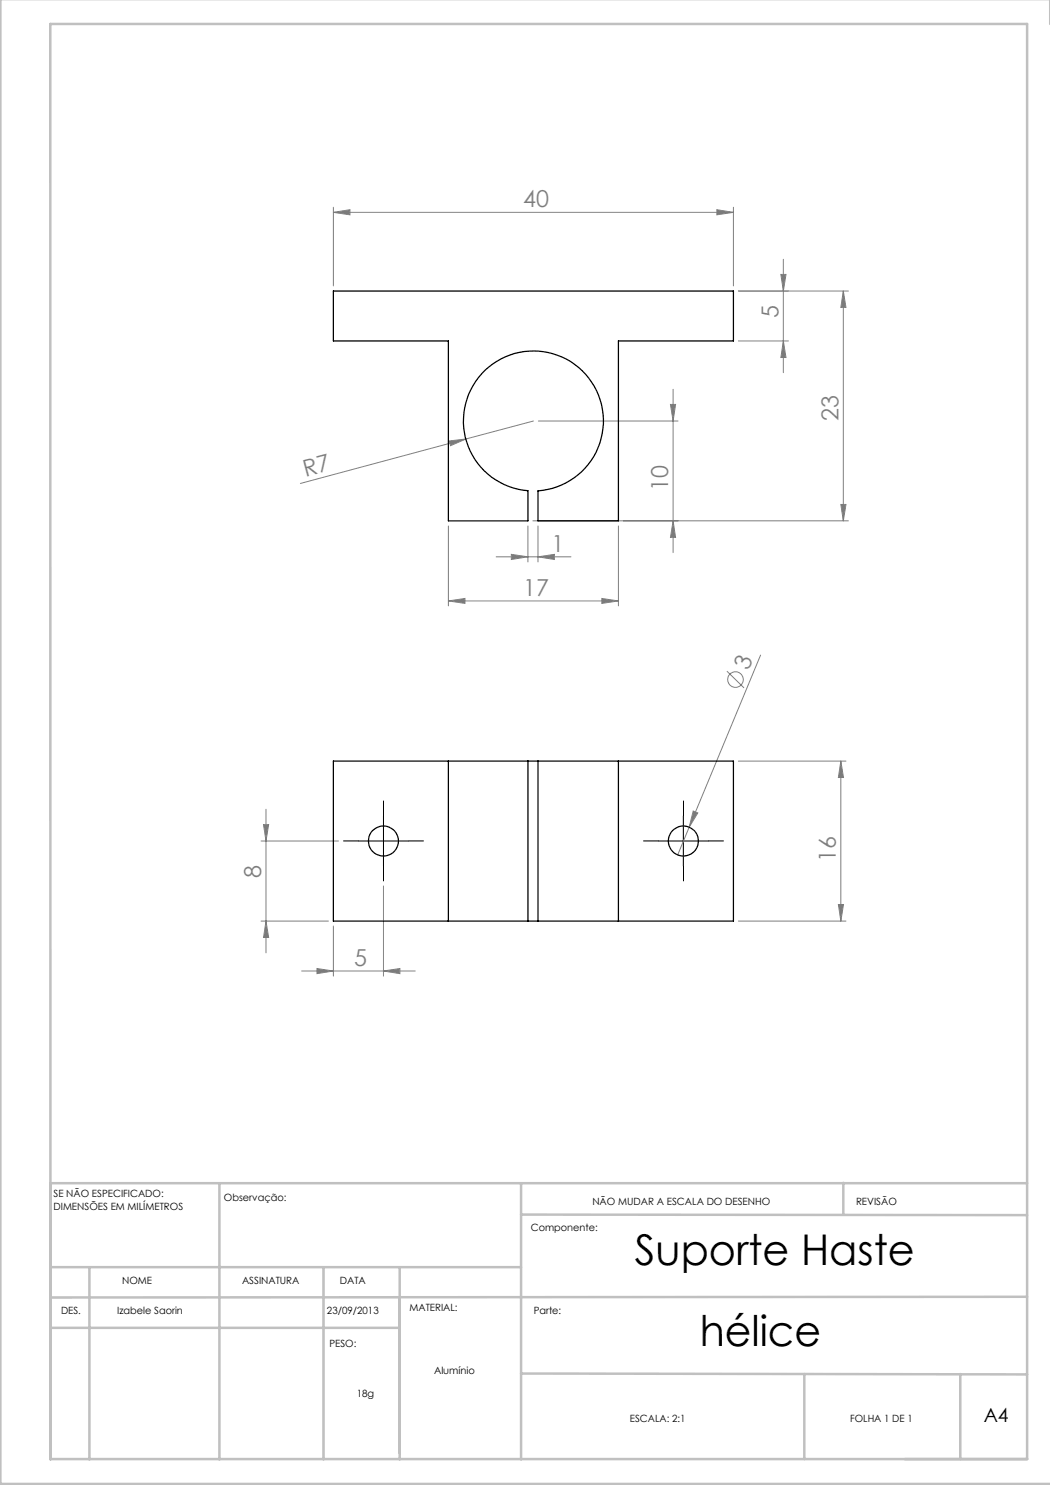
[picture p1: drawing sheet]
<svg xmlns="http://www.w3.org/2000/svg" width="210mm" height="297mm" viewBox="0 0 210 297" stroke-linecap="round" stroke-linejoin="round" font-family="sans-serif">
<g fill="none" stroke="#808080" stroke-width=".2">
<path d="M66.7 42.5l3.3-.6v1.1zM66.7 41.4v15.8M66.7 42.5h80M143.4 41.9l3.3 .6-3.3 .5zM146.7 41.4v15.8M156.2 54.9h1l-.5 3.3zM156.7 51.9v22.6M168.7 58.2l.5 3.3h-1zM168.7 58.2v46M169.7 58.2h-22M134.6 77.9v32.6M147.7 68.2h10"/>
<path d="M156.7 68.2l.5 3.3h-1zM89.9 88.2l3.3-.4-3.1 1.3zM93.2 87.8l-33.1 8.9M106.7 84.2l-13.5 3.6M107.7 84.2h27.9M134.1 80.9h1l-.5 3.3zM89.7 105.2v16M99.2 111.4h15M102.3 110.9l3.3 .5-3.3 .5zM105.6 105.2v7.2M106.6 104.2h63.1M107.6 111.4l3.3-.5v1z"/>
<path d="M107.6 105.2v7.2M120.4 119.7l3.3 .5-3.3 .5zM123.7 105.2v16M134.6 104.2l.5 3.3h-1zM168.2 100.9h1l-.5 3.3zM89.7 120.2l3.3-.5v1zM89.7 120.2h34M145.4 134.2l3.4 3.4M152.1 131l-16.6 40M147.7 152.2h21.5M168.2 152.2v32M168.2 152.2l.5 3.3h-1z"/>
<path d="M52.2 168.2h15.5M52.7 164.9h1l-.5 3.3zM53.2 161.9v28.7M76.7 177.2v18M138.6 162.2l1 .4-1.8 2.8zM52.2 184.2h13.5M53.2 184.2l.5 3.3h-1zM60.3 194.2h22.7M63.4 193.7l3.3 .5-3.3 .5zM66.7 185.2v10M76.7 194.2l3.3-.5v1zM147.7 184.2h21.5"/>
<path d="M167.7 180.9h1l-.5 3.3z"/>
<circle cx="147.1" cy="135.9" r="1.56"/>
</g>
<path d="M71.7 168.2h-3M76.7 163.2v-3M76.7 173.2v3M81.7 168.2h3M131.7 168.2h-3M136.7 163.2v-3M136.7 173.2v3M141.7 168.2h3" fill="none" stroke="#000" stroke-width=".2" stroke-dasharray="15.2 1.3 1.3 1.3"/>
<path d="M71.7 168.2h10M76.7 163.2v10M131.7 168.2h10M136.7 163.2v10" fill="none" stroke="#000" stroke-width=".2"/>
<g fill="none" stroke="#c0c0c0" stroke-width=".5">
<path d="M.1 -.1v296.9h210M210 0v4.8M10.1 4.8h195.3v287h-195.3zM43.9 236.6v55.3M104.2 236.6v55.3M168.7 236.6v6.3M205.4 236.6h-195.3v55.3M10.1 253.4h94.1M17.9 253.6v38.3M64.7 253.6v38.3M79.9 253.4v38.5M104.2 242.9l101.2 .1"/>
<path d="M205.4 259.4l-195.3 .1M10.1 265.6h69.8M104.2 274.7l101.2 .2M160.9 274.8v17M192.1 274.8v17"/>
</g>
<g fill="#808080">
<path d="M89.9 88.2l3.3-.4-3.1 1.3z"/>
<path d="M138.6 162.2l1 .4-1.8 2.8z"/>
<path d="M143.4 41.9l3.3 .6-3.3 .5zM66.7 42.5l3.3-.6v1.1zM76.7 194.2l3.3-.5v1zM63.4 193.7l3.3 .5-3.3 .5z"/>
<path d="M89.7 120.2l3.3-.5v1zM120.4 119.7l3.3 .5-3.3 .5zM102.3 110.9l3.3 .5-3.3 .5zM107.6 111.4l3.3-.5v1z"/>
<path d="M156.7 68.2l.5 3.3h-1zM156.2 54.9h1l-.5 3.3z"/>
<path d="M168.7 58.2l.5 3.3h-1zM168.2 100.9h1l-.5 3.3zM134.1 80.9h1l-.5 3.3zM134.6 104.2l.5 3.3h-1zM168.2 152.2l.5 3.3h-1zM167.7 180.9h1l-.5 3.3zM52.7 164.9h1l-.5 3.3zM53.2 184.2l.5 3.3h-1z"/>
</g>
<g fill="none" stroke="#000" stroke-width=".25">
<path d="M66.7 58.2h80v10h-23v36h-16.1v-6a14 14 0 0 0 11.4-20.9 14 14 0 0 0-23.8-1.1 14 14 0 0 0 9.4 21.8l1 .1v6.1h-15.9v-36h-23zM89.7 152.2v32M105.6 152.2h2M105.6 152.2v32M105.6 152.2h-38.9v32h38.9M107.6 152.2h39.1v32h-39.1M107.6 152.2v32M123.7 152.2v32M105.6 184.2h2"/>
<circle cx="76.7" cy="168.2" r="3"/>
<circle cx="136.7" cy="168.2" r="3"/>
</g>
<g font-size="8.5">
<text x="127" y="253.1">Suporte Haste</text>
<text x="139.9" y="269.3">hélice</text>
</g>
<g font-size="4.7" fill="#808080">
<text x="104.7" y="41.4">40</text>
<text x="155.7" y="63.6" transform="rotate(-90 155.7 63.6)">5</text>
<text x="167.7" y="84.3" transform="rotate(-90 167.7 84.3)">23</text>
<text x="61.1" y="95.4" transform="rotate(-15 61.1 95.4)">R7</text>
<text x="133.6" y="98.2" transform="rotate(-90 133.6 98.2)">10</text>
<text x="110.3" y="110.3">1</text>
<text x="104.7" y="119.2">17</text>
<text x="149.7" y="134.2" transform="rotate(-67 149.7 134.2)">3</text>
<text x="167.2" y="172.4" transform="rotate(-90 167.2 172.4)">16</text>
<text x="52.2" y="175.6" transform="rotate(-90 52.2 175.6)">8</text>
<text x="70.8" y="193.2">5</text>
</g>
<text font-size="3.9" x="196.8" y="284.5">A4</text>
<g font-size="2">
<text x="10.7" y="239.5">SE NÃO ESPECIFICADO:</text>
<text x="10.7" y="242">DIMENSÕES EM MILÍMETROS</text>
<text x="44.8" y="240.3">Observação:</text>
<text x="118.5" y="240.9">NÃO MUDAR A ESCALA DO DESENHO</text>
<text x="171.2" y="240.9">REVISÃO</text>
<text x="106.2" y="246.2">Componente:</text>
<text x="24.4" y="256.9">NOME</text>
<text x="48.4" y="256.9">ASSINATURA</text>
<text x="68" y="256.9">DATA</text>
<text x="12.2" y="262.7">DES.</text>
<text x="23.4" y="262.7">Izabele Saorin</text>
<text x="65.4" y="262.7">23/09/2013</text>
<text x="81.9" y="262.3">MATERIAL:</text>
<text x="106.7" y="262.7">Parte:</text>
<text x="65.9" y="269.3">PESO:</text>
<text x="86.8" y="274.8">Alumínio</text>
<text x="71.3" y="279.3">18g</text>
<text x="126" y="284.5">ESCALA: 2:1</text>
<text x="170" y="284.5">FOLHA 1 DE 1</text>
</g>
</svg>
